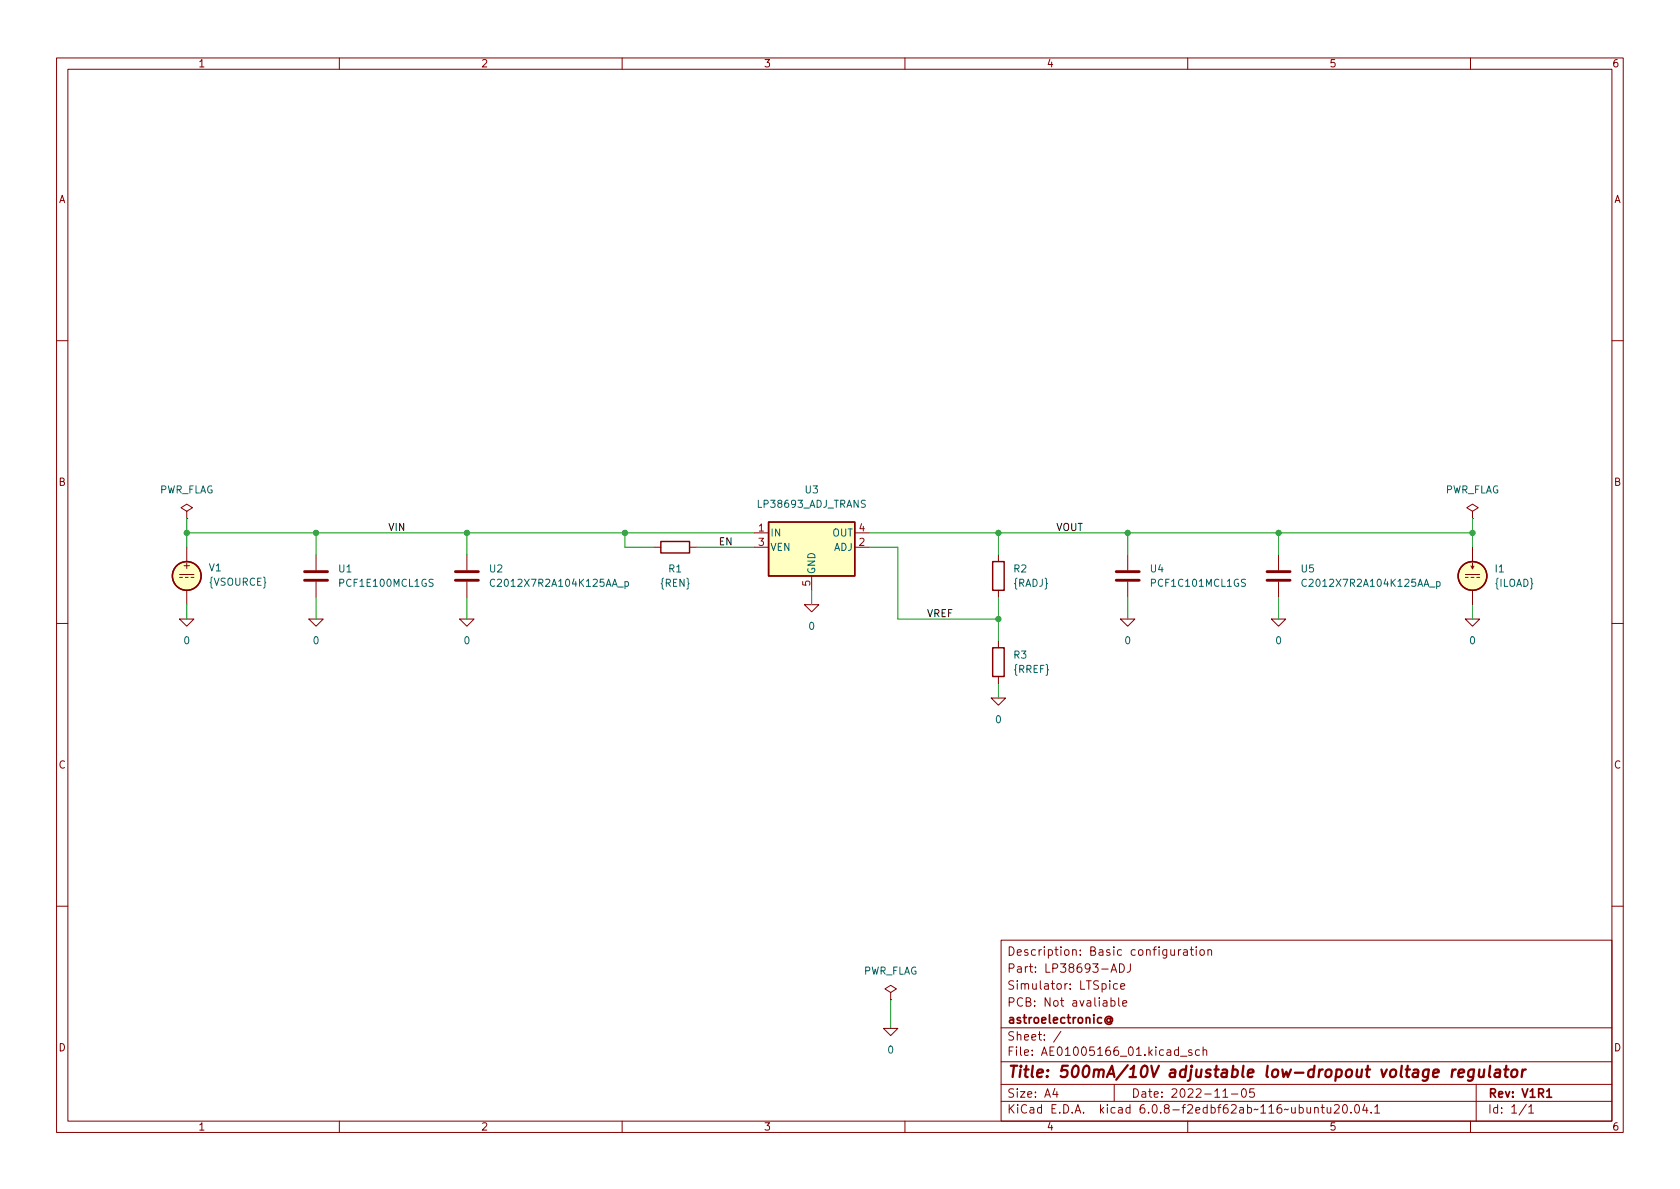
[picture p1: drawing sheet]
<svg xmlns="http://www.w3.org/2000/svg" width="297mm" height="210mm" viewBox="0 0 297 210" stroke-linecap="round" stroke-linejoin="round" font-family="sans-serif">
<g fill="none" stroke="#840000" stroke-width=".18">
<path d="M10 10.2h277v190.1h-277zM12 12.2h273v186.1h-273zM60 10.2v2M110 10.2v2M160 10.2v2M210 10.2v2M260 10.2v2M10 60.2h2M285 60.2h2M33 90.4l1-.6-1-.7-1 .7 1 .6v1.3M33 91.7h.1M33 96.8v2.5"/>
<path d="M55.9 98v2.8M82.5 98v2.8M115.6 96.8h1.2M121.9 96.8h1.3M133.3 96.8h2.6M133.3 94.2h2.6M151.1 96.8h2.6M151.1 94.2h2.6M176.5 98v1.3M199.4 98v2.8M226.1 98v2.8M260.3 90.4l1.1-.6-1.1-.7-1 .7 1 .6v1.3"/>
<path d="M260.3 91.7h.1M260.3 96.8v2.5M260.3 99.6v1M10 110.2h2M31.7 109.5h2.6l-1.3 1.2zM31.7 101.6h2.6M31.7 102.1h.6M32.8 102.1h.5M33 104.4v2.5M33.8 102.1h.5M54.6 109.5h2.5l-1.2 1.2zM55.9 102.9v2.8"/>
<path d="M81.3 109.5h2.5l-1.3 1.2zM82.5 102.9v2.8M142.2 106.9h2.6l-1.3 1.3zM143.5 101.8v2.6M176.5 104.4v1.3M176.5 113.3v1.2M176.5 119.6v1.3M198.1 109.5h2.6l-1.3 1.2zM199.4 102.9v2.8M224.8 109.5h2.5l-1.2 1.2zM226.1 102.9v2.8M259.1 109.5h2.5l-1.3 1.2z"/>
<path d="M259.1 101.6h2.5M259.1 102.1h.5M260.1 100.1l.2 .5 .3-.5M260.1 102.1h.5M260.3 104.4v2.5M261.1 102.1h.5M285 110.2h2M175.3 123.4h2.5l-1.3 1.3zM10 160.2h2M157.5 175.5l1-.6-1-.7-1 .7 1 .6v1.3M157.5 176.8h.1M177 166.3h108v32h-108z"/>
<path d="M196.4 177l.5-.1 .2 .3v.4l-.1 .3h-.6M196.4 171.9l.5-1.5 .5 1.5M196.4 176.4v1.5M196.6 171.5h.7M197.6 174l-.5-.1-.2 .3v.4l.1 .3h.6M197.8 176.4v1.3l.2 .2M197.9 170.4a.76 .76 0 0 1 .9 .8 .76 .76 0 0 1-.9 .7zM198.1 174.4l.8-.1-.1-.3-.4-.1-.3 .2 .1 .8h.6M198.5 177.4l.7-.1-.1-.3-.4-.1-.2 .2 .1 .8h.5M199.9 170.4v1.1a.48 .48 0 0 1-.6 .4M208.4 167.9v1M208.8 167.9l-.3 .1-.1 .2"/>
<path d="M209.3 168h.6v.9M209.9 168.3l-.5 .1a.29 .29 0 0 0-.2 .2 .29 .29 0 0 0 .2 .3h.5M210.4 167.9h.6M210.6 167.4v1.3l.4 .2M211.5 167.4v.2M211.5 167.9v1M212.3 168l.3-.1 .3 .3v.4l-.3 .3h-.3l-.2-.3v-.4zM213.6 168.1l.2-.2 .3 .1 .1 .9M213.6 167.9v1M285 160.2h2M60 198.3v2M110 198.3v2"/>
<path d="M156.2 181.9h2.5l-1.2 1.2zM160 198.3v2M177 194.8h108M177 191.8h108M177 187.8h108M177 181.8h108M186.5 192.5l-.4 1h1M186.9 193v1M187.6 182.4l-1.3 1.9M197 191.8v3M208.7 186.8h1.2M210 198.3v2"/>
<path d="M210.7 185.7l-.3-.1-.3 .2 .1 .3 .5 .1v.4h-.6M212.1 185.7l-.5-.1-.2 .3v.4l.1 .3h.6M212.7 185.8l.2-.2 .4 .1 .1 .9M212.7 185.1v1.5M216.2 194h.9M217.7 193.5h1.2M219.7 192.6l.2-.1a.81 .81 0 0 1 .5 .7 .81 .81 0 0 1-.3 .8h-.1a.81 .81 0 0 1-.6-.6 .81 .81 0 0 1 .3-.8zM221.7 192.5h-.7l-.1 .7 .2-.1 .5 .1 .2 .2-.1 .5-.2 .1-.6-.1M232.4 196l.2-.2 .4 .1 .1 .9M232.4 195.8v1M233.6 195.8h.5M233.8 195.3v1.3l.3 .2"/>
<path d="M234.6 195.8l.1 1h.4l.2-.1M235.3 195.8v1M235.9 195.5l.6-.2 .2 .2 .1 .3-.9 1h.9M237.6 195.4l.1-.1a.81 .81 0 0 1 .6 .7 .81 .81 0 0 1-.3 .8h-.1a.81 .81 0 0 1-.6-.6 .81 .81 0 0 1 .3-.8zM238.9 196.7v.1M239.7 195.4l.2-.1a.81 .81 0 0 1 .5 .7 .81 .81 0 0 1-.3 .8h-.1a.81 .81 0 0 1-.6-.6 .81 .81 0 0 1 .3-.8zM241.3 195.3l-.4 1h1M241.6 195.8v1M242.4 196.7v.1M243.1 195.8l.4-.5v1.5M243.1 196.8h.8M260 198.3v2"/>
<path d="M261 191.8v6.5M269.9 195.3l-1.3 1.9M270.3 195.8l.4-.5v1.5M270.3 196.8h.9"/>
</g>
<path d="M196.3 180.2a.36 .36 0 0 0-.5 0 .36 .36 0 0 0 0 .5 .36 .36 0 0 0 .5-.1M196.3 180.1v.5l.2 .1a.63 .63 0 0 0-.2-1 .63 .63 0 0 0-.9 .4 .7 .7 0 0 0 .3 .9 .7 .7 0 0 0 .9-.1M273.5 193l.4-.5v1.5M273.5 194h.8" fill="none" stroke="#840000" stroke-width=".3"/>
<g fill="none" stroke="#840000" stroke-width=".4">
<path d="M256.8 189.1l-.1 1.4M257.4 189.1l-.4 .1-.2 .3M257.9 189.8l1-.2-.1-.4-.2-.1-.6 .1-.2 1 .3 .3 .6-.1M260.6 189.2a.66 .66 0 0 0-1 .3v.6l.1 .3 .2 .1 .6-.1M260.6 189.1l-.2 1.6a.6 .6 0 0 1-.9 .3M261.6 189.1l-.1 1.3a.57 .57 0 0 0 .8-.1M262.4 189.1l-.1 1.4M263.5 188.5l-.2 1.7 .2 .3M264.4 189.2l.2-.1 .6 .1-.1 1.3M265.2 189.6l-.6 .1a.4 .4 0 0 0-.4 .3 .4 .4 0 0 0 .3 .5l.6-.1M266 189.1h.7M266.3 188.5l-.2 1.7 .1 .2 .4 .1"/>
<path d="M267.4 189.3a.52 .52 0 0 1 .5-.2 .52 .52 0 0 1 .4 .4l-.1 .6a.55 .55 0 0 1-.5 .4 .55 .55 0 0 1-.5-.4zM269.2 189.1l-.2 1.4M269.8 189.1l-.4 .1-.2 .3"/>
</g>
<g fill="none" stroke="#840000" stroke-width=".25">
<path d="M116.8 95.8h5.1v2h-5.1zM135.9 92.3h15.2v9.5h-15.2zM175.5 99.3h2v5.1h-2zM175.5 114.5h2v5.1h-2z"/>
<circle cx="33" cy="101.8" r="2.54"/>
<circle cx="260.3" cy="101.8" r="2.54"/>
</g>
<g fill="#ffffc2" stroke="#ffffc2" stroke-width=".18">
<path d="M135.9 92.3h15.2v9.5h-15.2z"/>
<circle cx="33" cy="101.8" r="2.54"/>
<circle cx="260.3" cy="101.8" r="2.54"/>
</g>
<path d="M53.8 102.6h4.1M53.8 101.1h4.1M80.5 102.6h4.1M80.5 101.1h4.1M197.4 102.6h4M197.4 101.1h4M224 102.6h4.1M224 101.1h4.1" fill="none" stroke="#840000" stroke-width=".51"/>
<path d="M87.5 102.5a.6 .6 0 0 0-.9 .5 .6 .6 0 0 0 .6 .7l.3-.1M110.5 102.9l.4-.1 .2 .3-.1 .5h-.5M110.5 102.8v1.3M231 102.5a.6 .6 0 0 0-.9 .5 .6 .6 0 0 0 .6 .7l.3-.1M254 102.9l.4-.1 .2 .3-.1 .5h-.5M254 102.8v1.3" fill="none" stroke="#006464" stroke-width=".18"/>
<g fill="none" stroke="#009600" stroke-width=".18">
<path d="M33 94.2h100.3M33 91.7v5.1M55.9 94.2v3.8M82.5 94.2v3.8M110.5 94.2v2.6h5.1M123.2 96.8h10.1M153.7 94.2h106.6M153.7 96.8h5v12.7h17.8M176.5 94.2v3.8M199.4 94.2v3.8M226.1 94.2v3.8M260.3 91.7v5.1"/>
<path d="M33 106.9v2.6M55.9 105.7v3.8M82.5 105.7v3.8M143.5 104.4v2.5M176.5 105.7v7.6M199.4 105.7v3.8M226.1 105.7v3.8M260.3 106.9v2.6M176.5 120.9v2.5M157.5 176.8v5.1"/>
</g>
<g fill="#009600" stroke="#009600" stroke-width=".18">
<circle cx="82.5" cy="94.2" r=".46"/>
<circle cx="55.9" cy="94.2" r=".46"/>
<circle cx="110.5" cy="94.2" r=".46"/>
<circle cx="33" cy="94.2" r=".46"/>
<circle cx="176.5" cy="109.5" r=".46"/>
<circle cx="176.5" cy="94.2" r=".46"/>
<circle cx="199.4" cy="94.2" r=".46"/>
<circle cx="226.1" cy="94.2" r=".46"/>
<circle cx="260.3" cy="94.2" r=".46"/>
</g>
<text font-size="2.8" fill="#840000" x="178" y="190.6">Title: 500mA/10V adjustable low-dropout voltage regulator</text>
<g font-size="2.1" fill="#840000">
<text x="178" y="172">Part: LP38693-ADJ</text>
<text x="178" y="169">Description: Basic configuration</text>
<text x="178" y="178">PCB: Not avaliable</text>
<text x="178" y="175">Simulator: LTSpice</text>
<text x="178" y="184">Sheet: /</text>
<text x="178" y="181">astroelectronic@</text>
<text x="178" y="186.7">File: AE01005166_01.kicad_sch</text>
<text x="178" y="196.9">KiCad E.D.A. kicad 6.0.8-f2edbf62ab~116~ubuntu20.04.1</text>
<text x="178" y="194.1">Size: A4</text>
<text x="200" y="194.1">Date: 2022-11-05</text>
<text x="263" y="194.1">Rev: V1R1</text>
<text x="263" y="196.9">Id: 1/1</text>
</g>
<g font-size="1.8" fill="#840000">
<text x="35" y="11.9">1</text>
<text x="85" y="11.9">2</text>
<text x="135" y="11.9">3</text>
<text x="185" y="11.9">4</text>
<text x="235" y="11.9">5</text>
<text x="285" y="11.9">6</text>
<text x="10.3" y="35.9">A</text>
<text x="285.3" y="35.9">A</text>
<text x="10.3" y="85.9">B</text>
<text x="285.3" y="85.9">B</text>
<text x="32.5" y="100.6">+</text>
<text x="10.3" y="135.9">C</text>
<text x="285.3" y="135.9">C</text>
<text x="10.3" y="185.9">D</text>
<text x="285.3" y="185.9">D</text>
<text x="35" y="199.9">1</text>
<text x="85" y="199.9">2</text>
<text x="135" y="199.9">3</text>
<text x="185" y="199.9">4</text>
<text x="235" y="199.9">5</text>
<text x="285" y="199.9">6</text>
</g>
<g font-size="1.8" fill="#006464">
<text x="28.1" y="87.2">PWR_FLAG</text>
<text x="134.1" y="89.8">LP38693_ADJ_TRANS</text>
<text x="142.4" y="87.2">U3</text>
<text x="255.4" y="87.2">PWR_FLAG</text>
<text x="136.1" y="94.9">IN</text>
<text x="147.1" y="94.9">OUT</text>
<text x="37" y="101">V1</text>
<text x="59.9" y="101.2">U1</text>
<text x="86.6" y="101.2">U2</text>
<text x="118.2" y="101.2">R1</text>
<text x="136.1" y="97.4">VEN</text>
<text x="144.1" y="101.6" transform="rotate(-90 144.1 101.6)">GND</text>
<text x="147.3" y="97.4">ADJ</text>
<text x="179.3" y="101.2">R2</text>
<text x="203.4" y="101.2">U4</text>
<text x="230.1" y="101.2">U5</text>
<text x="264.4" y="101.2">I1</text>
<text x="37" y="103.6">{VSOURCE}</text>
<text x="60.3" y="103.8">PCF1E100MCL1GS</text>
<text x="87.5" y="103.8">C2012X7R2A104K125AA_p</text>
<text x="116.8" y="103.8">{REN}</text>
<text x="179.2" y="103.8">{RADJ}</text>
<text x="203.8" y="103.8">PCF1C101MCL1GS</text>
<text x="231.1" y="103.8">C2012X7R2A104K125AA_p</text>
<text x="264.3" y="103.8">{ILOAD}</text>
<text x="32.5" y="113.9">0</text>
<text x="55.4" y="113.9">0</text>
<text x="82.1" y="113.9">0</text>
<text x="143" y="111.4">0</text>
<text x="198.9" y="113.9">0</text>
<text x="225.6" y="113.9">0</text>
<text x="259.9" y="113.9">0</text>
<text x="179.3" y="116.5">R3</text>
<text x="179.3" y="119">{RREF}</text>
<text x="176" y="127.9">0</text>
<text x="152.5" y="172.3">PWR_FLAG</text>
<text x="157" y="186.3">0</text>
</g>
<g font-size="1.8" fill="#0f0f0f">
<text x="68.6" y="93.9">VIN</text>
<text x="186.7" y="93.9">VOUT</text>
<text x="127" y="96.4">EN</text>
<text x="163.8" y="109.1">VREF</text>
</g>
<g font-size="1.8" fill="#a90000">
<text x="134.1" y="94">1</text>
<text x="151.9" y="94">4</text>
<text x="134.1" y="96.5">3</text>
<text x="151.9" y="96.5">2</text>
<text x="143.3" y="103.6" transform="rotate(-90 143.3 103.6)">5</text>
</g>
</svg>
